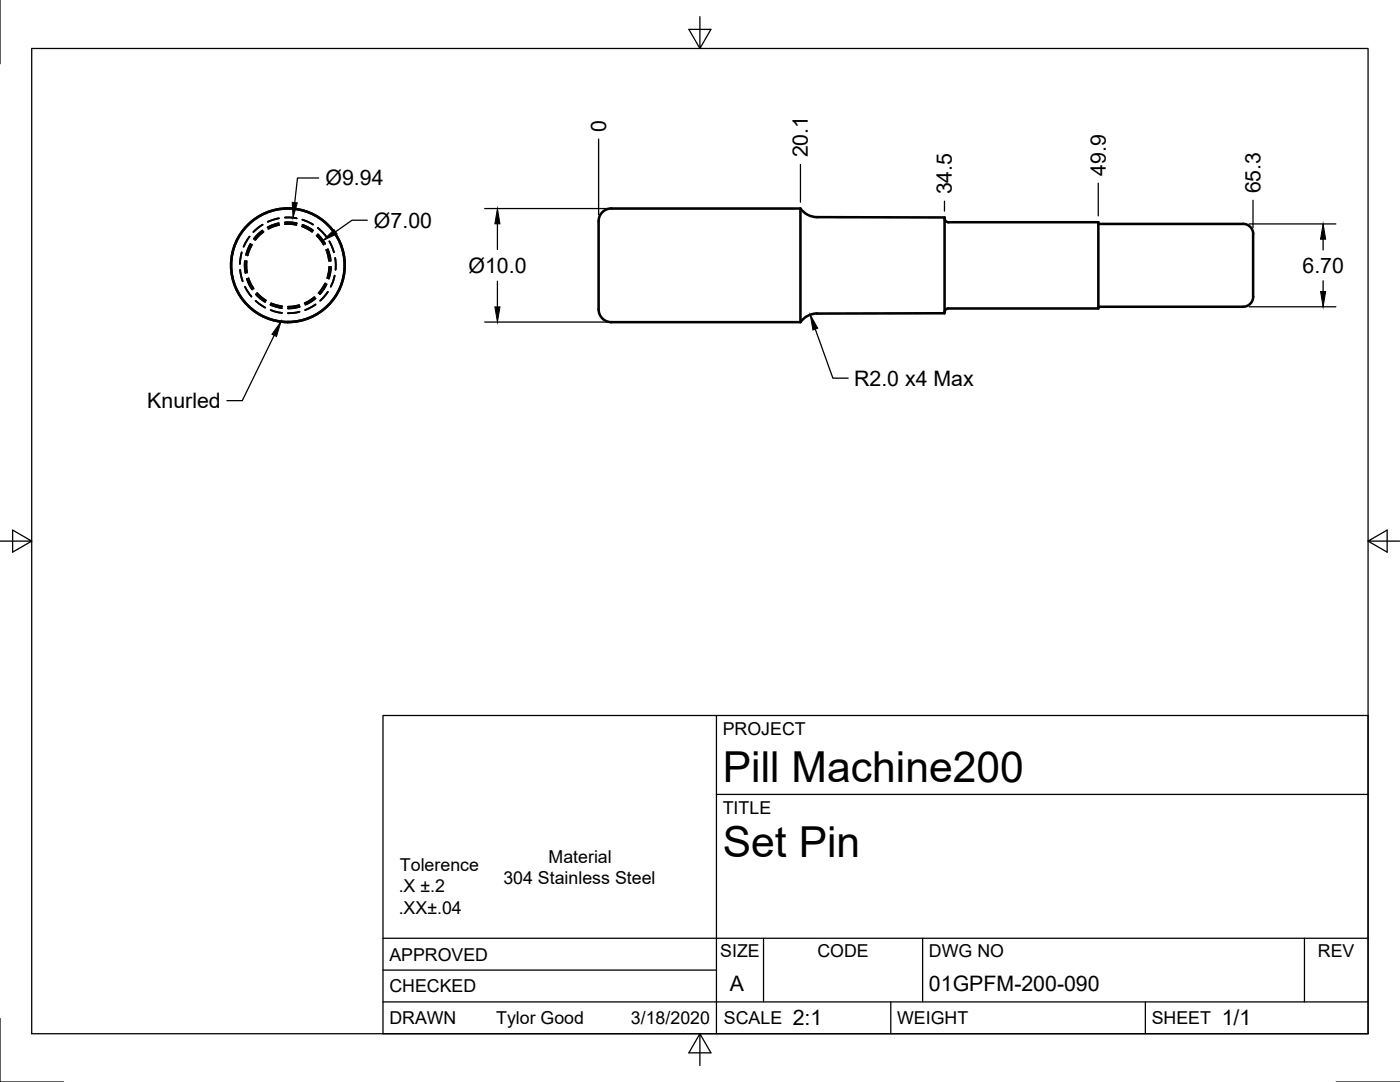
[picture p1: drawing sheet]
<svg xmlns="http://www.w3.org/2000/svg" width="279mm" height="216mm" viewBox="0 0 279 216" stroke-linecap="round" stroke-linejoin="round" font-family="sans-serif">
<!-- layer: Visible -->
<g fill="none" stroke="#000" stroke-width=".51">
<path d="M122 41.6h37.7M122 41.6a2.91 2.91 0 0 0-2.5 3.6v16.5M159.7 41.6v22.7M159.8 41.6l1.2 1.1 1 .5 1 .1 25.5 .1v19.1l-25.5 .1a4 4 0 0 0-3.2 1.7M188.5 43.6a.77 .77 0 0 0 .8 .7h29.9v17.3h-29.9M219.2 44.7h28.9M248.1 44.7a2.04 2.04 0 0 1 2 2M250.1 46.7v12.5M250.1 59.2a2.04 2.04 0 0 1-2 2h-28.9M119.5 61.7a2.55 2.55 0 0 0 2.5 2.6M122 64.3h37.7M189.3 61.5a.77 .77 0 0 0-.8 .8"/>
<circle cx="57.5" cy="52.9" r="11.3"/>
</g>
<!-- layer: Hidden -->
<g fill="none" stroke="#000" stroke-width=".36">
<path d="M47.9 53.8l.5 2.3M48.2 50.4l-.3 2.3M48.9 57.2l1.3 2M48.9 52.1l.1 2.4M49.2 52.1l.1 2.3M49.3 55.6l1 2.2M49.6 55.5l1 2.1M49.8 47.2l-1.2 2M50 48.7l-.5 1-.4 1.2M50.3 48.8l-.9 2.2M51.1 58.7l.9 .9 .9 .6M51.3 58.5l1.8 1.5"/>
<path d="M52.4 46l-1.7 1.7M52.4 44.8l-1.8 1.5M52.6 46.3l-1.7 1.6M55.6 44.5l-2.2 .9M55.7 43.6l-2.3 .7M55.7 44.9l-2.1 .8M56.8 44.4l2.4 .1M56.9 44.7l2.3 .2M56.9 43.4l2.3 .2M60.3 45.2l2 1M60.3 43.8l2.2 1M60.4 44.9l1.1 .5 1 .6"/>
<path d="M62.8 59.3l-2 1.2M63 59.5l-2.1 1.3M63.2 47l1.4 1.8M63.4 46.8l1.5 1.8M63.4 45.5l1.7 1.7M64.9 56.6l-1.3 1.9M65.1 49.8l.6 2.3M65.2 56.7l-1.4 2M65.4 58.2l-1.5 1.8M65.4 49.7l.6 2.3M65.7 53.2l-.4 2.3M65.7 48.2l1 2.1"/>
<path d="M66 53.2l-.4 2.4M66.8 55l-.8 2.2M66.9 51.5l.1 2.3M51 60l1.9 1.4M54 60.8l2.3 .7M54 61.9l2.3 .5M54.1 60.5l2.2 .6M59.7 60.9l-2.3 .3M59.8 62.2l-2.4 .3M59.8 61.2l-2.4 .4M63 60.7l-2.1 1.2"/>
</g>
<!-- layer: Border -->
<path d="M0 0v12.7M6.3 9.7h266.7v196.6h-266.7zM139.7 3.3v6.4l2.2-3.8h-4.4l2.2 3.8M0 108h6.3l-3.8-2.2v4.4l3.8-2.2M273 108l3.8 2.2v-4.4l-3.8 2.2h6.4M0 203.2v12.7h12.7M139.7 206.3l-2.2 3.8h4.4l-2.2-3.8v6.3M266.7 215.9h12.7" fill="none" stroke="#000" stroke-width=".25"/>
<!-- layer: Titleblock -->
<path d="M76.4 142.8h196.6v63.5h-196.6zM143 158.5h130M143 142.8v63.5M76.4 199.9h196.6M76.4 193.6h66.6M76.4 187.2h196.6M152.4 187.2v12.7M177.8 199.9v6.4M184.1 187.2v12.7M228.6 199.9v6.4M260.3 187.2v12.7" fill="none" stroke="#000" stroke-width=".25"/>
<!-- layer: Dimensions -->
<g fill="none" stroke="#000" stroke-width=".25">
<path d="M63.6 35.5h-4.2l-.6 4.9M119.5 27.7v15.2M159.7 32.8v7.5M219.2 36.6v6.5M250.1 40v5.4M73.3 43.9h-3l-3.3 2.3M96.7 41.6h61.8M99.3 44.7v5.1M99.3 56.1v5.1M188.5 40.2v1.9M249.3 44.7h17.3M264.1 47.7v2.2"/>
<path d="M264.1 56v2.2M96.7 64.3h61.8M162.7 65.7l3.5 9.8h3.1M249.3 61.2h17.3"/>
</g>
<path d="M58.3 40.4l1 .1-.8 2.9zM64.5 48l2.2-2.2 .6 .9zM99.3 41.6l.5 3.1h-1zM264.1 44.7l.5 3h-1.1zM263.5 58.2h1.1l-.5 3zM98.8 61.2h1l-.5 3.1zM161.7 62.8l1.5 2.7-1 .3z" fill="#000" stroke="#000" stroke-width=".2"/>
<!-- layer: Annotations -->
<path d="M56.1 64.2l-.9 2.9-.9-.4z" fill="#000" stroke="#000" stroke-width=".2"/>
<path d="M54.7 66.9l-6.4 13h-3" fill="none" stroke="#000" stroke-width=".25"/>
<g font-size="8.5">
<text x="144.3" y="156">Pill Machine200</text>
<text x="144.3" y="171">Set Pin</text>
</g>
<g font-size="4.3">
<text x="121" y="26.4" transform="rotate(-90 121 26.4)">0</text>
<text x="161.2" y="31.4" transform="rotate(-90 161.2 31.4)">20.1</text>
<text x="220.7" y="35.1" transform="rotate(-90 220.7 35.1)">49.9</text>
<text x="65" y="37">Ø9.94</text>
<text x="190" y="38.8" transform="rotate(-90 190 38.8)">34.5</text>
<text x="251.6" y="38.6" transform="rotate(-90 251.6 38.6)">65.3</text>
<text x="74.6" y="45.4">Ø7.00</text>
<text x="93.5" y="54.4">Ø10.0</text>
<text x="259.9" y="54.4">6.70</text>
<text x="170.5" y="76.9">R2.0 x4 Max</text>
<text x="29.4" y="81.4">Knurled</text>
<text x="145.7" y="197.7">A</text>
<text x="185.4" y="197.7">01GPFM-200-090</text>
<text x="158.2" y="204.6">2:1</text>
<text x="243.8" y="204.6">1/1</text>
</g>
<g font-size="3.5">
<text x="144.3" y="146.6">PROJECT</text>
<text x="144.3" y="162.3">TITLE</text>
<text x="79.8" y="173.8">Tolerence</text>
<text x="109.5" y="172.2">Material</text>
<text x="79.6" y="178">.X ±.2</text>
<text x="100.5" y="176.5">304 Stainless Steel</text>
<text x="79.6" y="182.3">.XX±.04</text>
<text x="77.7" y="191.7">APPROVED</text>
<text x="143.7" y="191">SIZE</text>
<text x="163.1" y="191">CODE</text>
<text x="185.4" y="191">DWG NO</text>
<text x="263" y="191">REV</text>
<text x="77.7" y="198">CHECKED</text>
<text x="77.7" y="204.4">DRAWN</text>
<text x="99" y="204.4">Tylor Good</text>
<text x="125.9" y="204.4">3/18/2020</text>
<text x="144.5" y="204.4">SCALE</text>
<text x="179" y="204.4">WEIGHT</text>
<text x="229.8" y="204.4">SHEET</text>
</g>
</svg>
